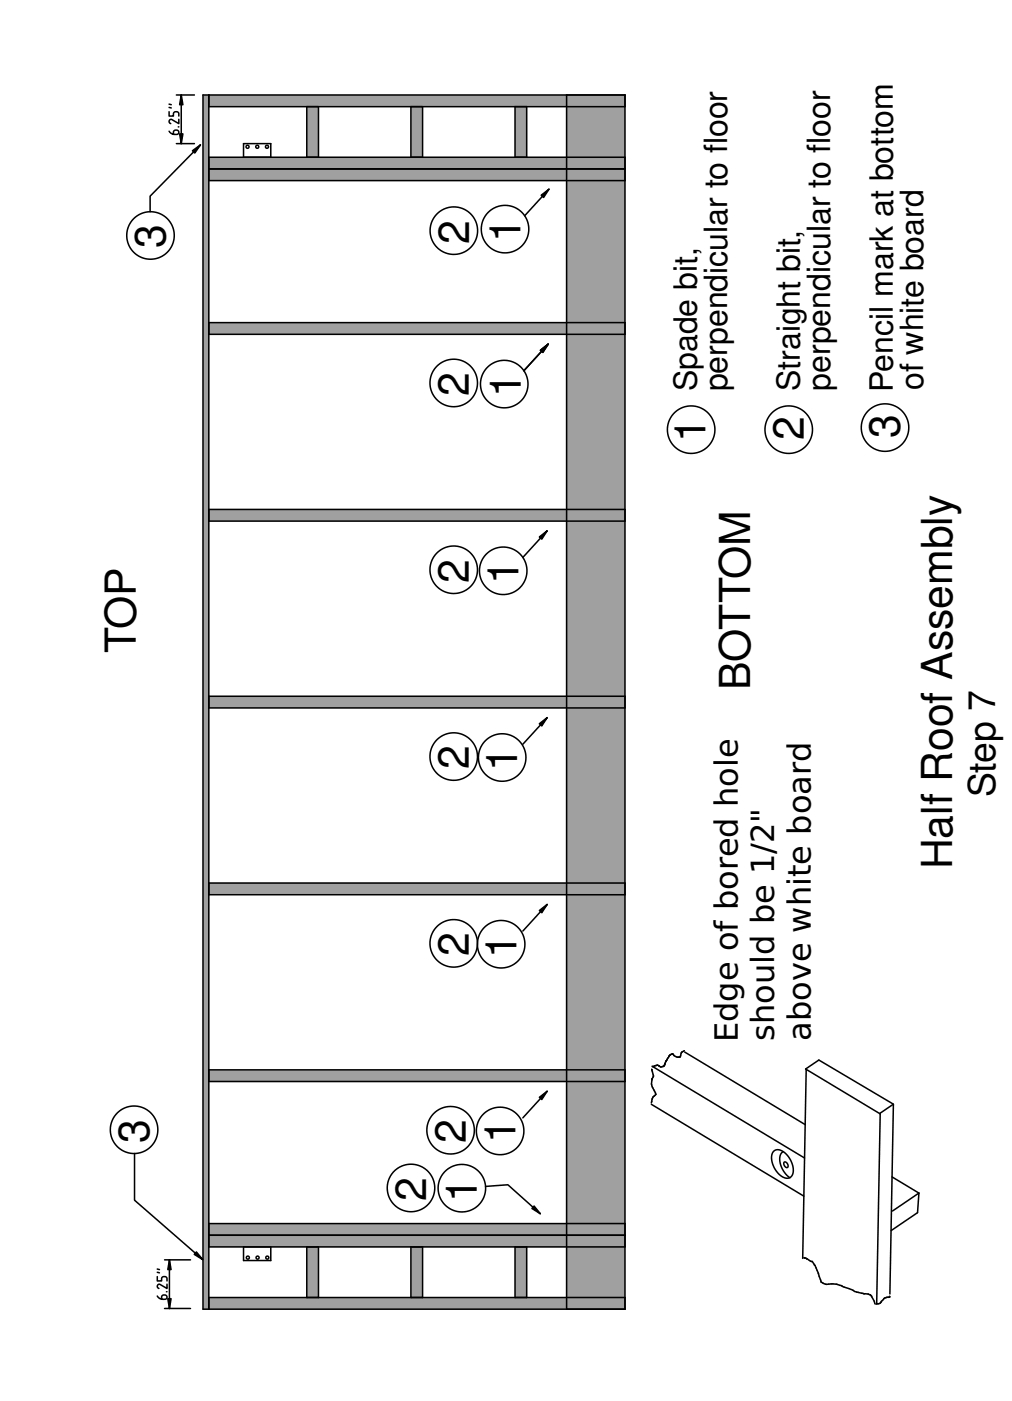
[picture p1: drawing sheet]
<svg xmlns="http://www.w3.org/2000/svg" width="165mm" height="229mm" viewBox="0 0 165 229" stroke-linecap="round" stroke-linejoin="round" font-family="sans-serif">
<g fill="#a0a0a4">
<path d="M33.1 15.5h1v198.1h-1z" fill-rule="evenodd"/>
<path d="M34.1 144.1h67.9v1.9h-67.9z" fill-rule="evenodd"/>
<path d="M34.1 113.6h67.9v1.9h-67.9z" fill-rule="evenodd"/>
<path d="M34.1 83.1h67.9v1.9h-67.9z" fill-rule="evenodd"/>
<path d="M34.1 174.6h67.9v1.9h-67.9z" fill-rule="evenodd"/>
<path d="M34.1 211.7h67.9v1.9h-67.9z" fill-rule="evenodd"/>
<path d="M34.1 15.5h67.9v1.9h-67.9z" fill-rule="evenodd"/>
<path d="M34.1 27.6h67.9v1.9h-67.9z" fill-rule="evenodd"/>
<path d="M34.1 52.6h67.9v2h-67.9z" fill-rule="evenodd"/>
<path d="M34.1 25.7h67.9v1.9h-67.9z" fill-rule="evenodd"/>
<path d="M34.1 201.6h67.9v1.9h-67.9z" fill-rule="evenodd"/>
<path d="M34.1 199.6h67.9v2h-67.9z" fill-rule="evenodd"/>
<path d="M84 17.4h1.9v8.3h-1.9z" fill-rule="evenodd"/>
<path d="M67 203.5h1.9v8.2h-1.9z" fill-rule="evenodd"/>
<path d="M84 203.5h1.9v8.2h-1.9z" fill-rule="evenodd"/>
<path d="M50.1 17.4h1.9v8.3h-1.9z" fill-rule="evenodd"/>
<path d="M67 17.4h1.9v8.3h-1.9z" fill-rule="evenodd"/>
<path d="M50.1 203.5h1.9v8.2h-1.9z" fill-rule="evenodd"/>
<path d="M92.4 15.5h9.6v198.1h-9.6z" fill-rule="evenodd"/>
</g>
<g fill="none" stroke="#000" stroke-width=".25">
<path d="M27.6 18.2v.7h.7v-.5l.3-.2 .5 .2 .1 .5M27.6 17.5l.3 .1M27.6 17l.3 .1M28.8 15.5h2.9M29.2 19.5v.7l-1.3-.7-.3 .3 .1 .2 .2 .2M29.6 15.5v7.9M33.1 15.5h68.9v198.1h-68.9zM34.1 15.5v198.1M34.1 17.4h67.9M50.1 17.4v8.3M52 17.4v8.3M67 17.4v8.3"/>
<path d="M68.9 17.4v8.3M84 17.4v8.3M85.9 17.4v8.3M92.4 15.5v198.1M27.6 21.4l.4 .4 .8 .1 .3-.2v-.3l-.2-.2-.5 .1-.1 .2v.4M28.8 23.4h2.9M29.1 20.7h.1M32.7 23.6l-8.2 8.4v2.5M34.1 29.5h67.9M34.1 27.6h67.9M34.1 25.7h67.9M39.7 25.7v-2.3h4.5v2.3"/>
<path d="M89.6 30.9l-4 4.3M34.1 54.6h67.9M34.1 52.6h67.9M89.4 56.2l-3.9 4.3M34.1 85h67.9M34.1 83.1h67.9M89.3 86.6l-4 4.4M34.1 115.5h67.9M34.1 113.6h67.9M89.3 117.1l-4 4.3M34.1 146h67.9M34.1 144.1h67.9"/>
<path d="M89.3 147.6l-4 4.3M34.1 176.5h67.9M34.1 174.6h67.9M89.3 178.1l-4 4.3M106.3 174.5l.3 1a2.26 2.26 0 0 0 .2 2.6l.2 .5-.5 .5-.2 .9M106.4 174l24.9 15M108.5 173.6h.1M111.6 171.4a1.08 1.08 0 0 0-.7 1 .93 .93 0 0 1-1.2-.5l-.5 .3-.9 1.8-.5 .1a.94 .94 0 0 0-1.2-.1h-.2M111.7 171.7l19.7 11.8M131.5 174.5l-.5 30.8M22 188.2v7.6l11.1 9.7M34.1 199.6h67.9"/>
<path d="M79.2 193.6l3.7-.3 5.2 4.7M106.3 180.2l24.8 15M126.2 187.9l.6-.3 .6 .1 .8 .5 .6 .8 .5 .9 .1 1-.1 .7-.4 .5-.5 .2-.7-.3-.6-.4-.6-.8-.4-.8-.2-.8v-.8zM127.7 187.9l-.3 .3-.2 .5 .1 1.2 .6 1.3 1 1M127.9 189.6h.3l.3 .3 .1 .3-.1 .3h-.3l-.2-.3-.1-.3zM145.5 192l4.4 2.7M145.7 180.2l-2.2 1.5M149.9 194.7l-4.3 2.9M149.9 194.7l-.2 3.2-4.3 2.9M25.7 211.5l.4 .4 .8 .1 .3-.2v-.3l-.2-.2-.5 .1-.1 .2v.4M25.7 208.3v.7h.7v-.5l.3-.2 .5 .2v.5M25.7 207.6l.3 .1"/>
<path d="M25.7 207.1l.3 .1M26.8 213.5h4.3M26.8 205.6h4.3M27.2 210.8h.1M27.2 209.5v.7l-1.2-.7-.3 .3v.3l.2 .1M27.6 205.6v7.9M34.1 211.7h67.9M34.1 203.5h67.9M34.1 201.6h67.9M39.7 203.5v2.2h4.5v-2.2M50.1 203.5v8.2M52 203.5v8.2"/>
<path d="M67 203.5v8.2M68.9 203.5v8.2M84 203.5v8.2M85.9 203.5v8.2M131.1 205.2l.5 .2a2.2 2.2 0 0 1 1.4 1.1l1 2.7a2 2 0 0 0 1.9 .3l1.4 .3 1.8 .7a7.1 7.1 0 0 0 2.6 .7l.3 .1 .2 .2 .5 1.3M145.1 211.5l.1 .1a1.52 1.52 0 0 0-1.6 1l-.7 .2M145.2 211.1l.6-30.9-12.2-7.2-2.2 1.4 12.2 7.4-.6 30.8"/>
<circle cx="24.6" cy="38.4" r="3.9"/>
<circle cx="40.4" cy="23.9" r=".25"/>
<circle cx="42" cy="23.9" r=".25"/>
<circle cx="43.6" cy="23.9" r=".25"/>
<circle cx="74" cy="37.6" r="3.9"/>
<circle cx="82.4" cy="37.4" r="3.9"/>
<circle cx="74" cy="62.5" r="3.9"/>
<circle cx="82.3" cy="62.7" r="3.9"/>
<circle cx="112.8" cy="70.1" r="3.9"/>
<circle cx="128.7" cy="70.1" r="3.9"/>
<circle cx="144.4" cy="69.8" r="3.9"/>
<circle cx="74" cy="93" r="3.9"/>
<circle cx="82.1" cy="93.1" r="3.9"/>
<circle cx="74" cy="123.4" r="3.9"/>
<circle cx="81.9" cy="123.6" r="3.9"/>
<circle cx="74" cy="153.9" r="3.9"/>
<circle cx="81.8" cy="154.1" r="3.9"/>
<circle cx="21.9" cy="184.3" r="3.9"/>
<circle cx="67.1" cy="193.8" r="3.9"/>
<circle cx="73.5" cy="184.4" r="3.9"/>
<circle cx="75.4" cy="193.9" r="3.9"/>
<circle cx="81.6" cy="184.5" r="3.9"/>
<circle cx="40.4" cy="205.2" r=".25"/>
<circle cx="42" cy="205.2" r=".25"/>
<circle cx="43.6" cy="205.2" r=".25"/>
</g>
<g fill="#000">
<path d="M29.6 15.5l.2 1.6h-.5zM29.3 21.8h.5l-.2 1.6zM31.4 24.6l1.3-1-.9 1.4zM88.3 31.9l1.3-1-.9 1.3zM88.2 57.1l1.2-.9-.8 1.3zM88 87.6l1.3-1-.9 1.4zM88 118.1l1.3-1-.9 1.3zM88 148.6l1.3-1-.9 1.3zM88 179.1l1.3-1-.9 1.3zM87.1 196.8l1 1.2-1.3-.8zM27.4 211.9h.5l-.3 1.6zM27.6 205.6l.3 1.6h-.5z"/>
<path d="M32 204.3l1.1 1.2-1.4-.8z"/>
</g>
<g fill="#000" stroke="#000" stroke-width=".25">
<path d="M29.6 15.5l.2 1.6h-.5zM29.3 21.8h.5l-.2 1.6zM31.4 24.6l1.3-1-.9 1.4zM88.3 31.9l1.3-1-.9 1.3zM88.2 57.1l1.2-.9-.8 1.3zM88 87.6l1.3-1-.9 1.4zM88 118.1l1.3-1-.9 1.3zM88 148.6l1.3-1-.9 1.3zM88 179.1l1.3-1-.9 1.3zM87.1 196.8l1 1.2-1.3-.8zM27.4 211.9h.5l-.3 1.6zM27.6 205.6l.3 1.6h-.5z"/>
<path d="M32 204.3l1.1 1.2-1.4-.8z"/>
</g>
<g font-size="7">
<text x="27" y="40.5" transform="rotate(-90 27 40.5)">3</text>
<text x="76.5" y="39.7" transform="rotate(-90 76.5 39.7)">2</text>
<text x="84.9" y="39.5" transform="rotate(-90 84.9 39.5)">1</text>
<text x="76.5" y="64.6" transform="rotate(-90 76.5 64.6)">2</text>
<text x="84.9" y="64.7" transform="rotate(-90 84.9 64.7)">1</text>
<text x="131.2" y="71.9" transform="rotate(-90 131.2 71.9)">2</text>
<text x="146.8" y="71.5" transform="rotate(-90 146.8 71.5)">3</text>
<text x="115.1" y="72.1" transform="rotate(-90 115.1 72.1)">1</text>
<text x="76.5" y="95.1" transform="rotate(-90 76.5 95.1)">2</text>
<text x="84.6" y="95.3" transform="rotate(-90 84.6 95.3)">1</text>
<text x="22.1" y="106.5" transform="rotate(-90 22.1 106.5)">TOP</text>
<text x="122.4" y="112.6" transform="rotate(-90 122.4 112.6)">BOTTOM</text>
<text x="76.5" y="125.6" transform="rotate(-90 76.5 125.6)">2</text>
<text x="84.4" y="125.8" transform="rotate(-90 84.4 125.8)">1</text>
<text x="155.3" y="141.8" transform="rotate(-90 155.3 141.8)">Half Roof Assembly</text>
<text x="76.5" y="156" transform="rotate(-90 76.5 156)">2</text>
<text x="84.2" y="156.3" transform="rotate(-90 84.2 156.3)">1</text>
<text x="24.3" y="186.4" transform="rotate(-90 24.3 186.4)">3</text>
<text x="76" y="186.5" transform="rotate(-90 76 186.5)">2</text>
<text x="84.1" y="186.6" transform="rotate(-90 84.1 186.6)">1</text>
<text x="69.5" y="195.9" transform="rotate(-90 69.5 195.9)">2</text>
<text x="77.8" y="196.1" transform="rotate(-90 77.8 196.1)">1</text>
</g>
<text font-size="6.1" x="162.4" y="130.1" transform="rotate(-90 162.4 130.1)">Step 7</text>
<g font-size="5.2">
<text x="113.7" y="63.8" transform="rotate(-90 113.7 63.8)">Spade bit,</text>
<text x="118.7" y="63.9" transform="rotate(-90 118.7 63.9)">perpendicular to floor</text>
<text x="130.5" y="63.8" transform="rotate(-90 130.5 63.8)">Straight bit,</text>
<text x="135.4" y="63.8" transform="rotate(-90 135.4 63.8)">perpendicular to floor</text>
<text x="145.7" y="64" transform="rotate(-90 145.7 64)">Pencil mark at bottom</text>
<text x="150.6" y="63.7" transform="rotate(-90 150.6 63.7)">of white board</text>
<text x="120.4" y="170" transform="rotate(-90 120.4 170)">Edge of bored hole</text>
<text x="126.3" y="169.8" transform="rotate(-90 126.3 169.8)">should be 1/2&quot;</text>
<text x="132.3" y="169.8" transform="rotate(-90 132.3 169.8)">above white board</text>
</g>
</svg>
